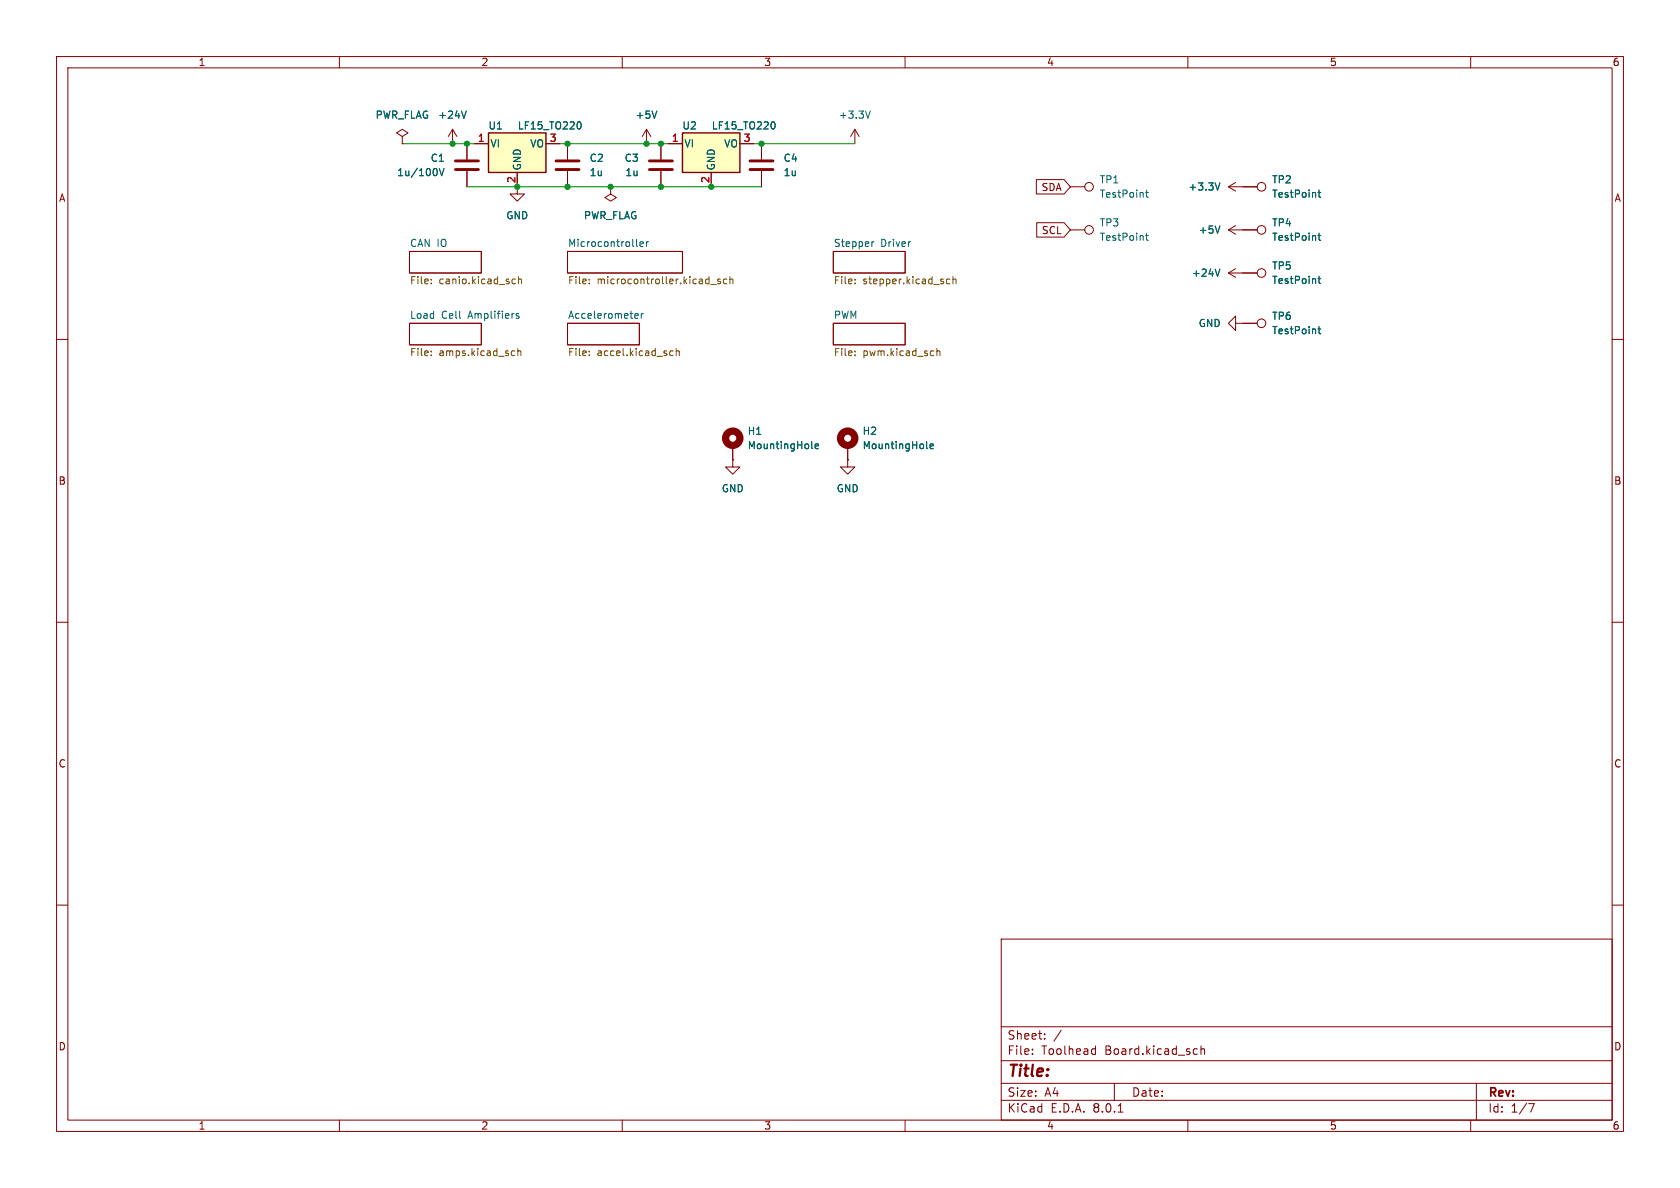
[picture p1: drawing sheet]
<svg xmlns="http://www.w3.org/2000/svg" width="297mm" height="210mm" viewBox="0 0 297 210" stroke-linecap="round" stroke-linejoin="round" font-family="sans-serif">
<g fill="none" stroke="#840000" stroke-width=".18">
<path d="M10 10h277v190h-277zM12 12h273v186h-273zM60 10v2M110 10v2M160 10v2M210 10v2M260 10v2M71.1 24.1l1-.6-1-.6-1 .6 1 .6v1.3M71.1 25.4h.1M80 22.9l-.8 1.2M80 22.9v2.5M80 22.9l.8 1.2"/>
<path d="M82.5 25.4v2.8M82.5 30.2v2.8M91.4 33v1.3h1.3l-1.3 1.3-1.2-1.3h1.2M10 60h2M72.4 44.5h12.7v3.8h-12.7zM72.4 57.2h12.7v3.8h-12.7zM100.3 44.5h20.3v3.8h-20.3zM100.3 57.2h12.7v3.8h-12.7zM147.3 57.2h12.7v3.8h-12.7zM147.3 44.5h12.7v3.8h-12.7zM217.2 48.3l1.2 .7M217.2 48.3h2.5"/>
<path d="M218.4 47.5l-1.2 .8M285 60h2M10 110h2M285 110h2M10 160h2M285 160h2M177 166h108v32h-108zM60 198v2M110 198v2M160 198v2M177 194.5h108M177 191.5h108"/>
<path d="M177 187.5h108M177 181.5h108M182.5 186.3v.1M182.5 185.5v.1M184.7 183.6v.1M184.7 182.8v.1M187.6 182.1l-1.3 2M193.2 185.4l.5 .1M193.7 184.9v1.5M193.7 186.3l-.5 .1M197 191.5v3M197.7 196.6h.8"/>
<path d="M210 198v2M211.2 185.4l.5 .1M211.7 186.3l-.5 .1M212.3 185.5l.2-.1 .4 .1 .1 .9M212.3 184.9v1.5M260 198v2M261 191.5v6.5M270.2 195.1h1l-.6 1.5"/>
</g>
<g fill="none" stroke="#725600" stroke-width=".18">
<path d="M76.2 50v.2M76.2 49.4v.1M90.6 50.1h.5M90.6 49.4h.5M91.7 49.4l.1-.1 .3 .1 .1 .8M91.7 48.9v1.3M104.2 49.4v.1M104.2 50v.2M125.6 50.3h1M127.3 49.4l-.3-.1-.1 .2v.2l.4 .1v.3h-.4M128.5 49.4l-.4-.1-.2 .3 .1 .5h.5M129 49.4l.2-.1 .3 .1 .1 .8"/>
<path d="M129 48.9v1.3M151.2 49.4v.1M151.2 50v.2M167.9 49.4l-.3-.1-.3 .3 .1 .5h.5M168.5 49.4l.1-.1 .3 .1 .1 .8M168.5 48.9v1.3M76.2 62.1v.1M76.2 62.7v.2M90.6 62l.4 .1M91 62.8l-.4 .1M91.5 62.1l.2-.1 .3 .1 .1 .8M91.5 61.6v1.3"/>
<path d="M104.2 62.1v.1M104.2 62.7v.2M118.5 62.1h.5M118.5 62.8h.5M119.5 62.1l.2-.1 .3 .1 .1 .8M119.5 61.6v1.3M151.2 62.7v.2M151.2 62.1v.1M165.6 61.6v1.3M165.6 62.1l.2-.1 .3 .1 .1 .8"/>
</g>
<g fill="none" stroke="#006464" stroke-width=".18">
<path d="M82.4 19.6l-.4 1.3M77.2 30v.8M77.7 29.8l.4 1.3 .4-1.3M91.7 55.5l-.3-.1-.2 .2 .1 .2 .4 .1v.3h-.5M112.3 56.2h.5M112.3 55.5l.3-.1 .2 .3-.6 .2M112.5 43.4l.2 .2M113.1 43.2l.6-.2v-.2l-.4-.1-.2 .2 .1 .6h.5M113.4 55.4v.9M113.7 55.4l-.3 .3M114.3 42.7v.9M114.6 42.7l-.3 .3"/>
<path d="M154.1 42.7v.9M154.5 42.7l-.4 .3M215.7 47.6l-.5 1.2"/>
</g>
<path d="M80.5 28.4h4.1M80.5 30h4.1" fill="none" stroke="#840000" stroke-width=".51"/>
<path d="M86.4 23.5h10.1v7h-10.1z" fill="#ffffc2"/>
<path d="M86.4 23.5h10.1v7h-10.1z" fill="none" stroke="#840000" stroke-width=".25"/>
<path d="M83.8 25.4h2.6M91.4 30.5v2.5M96.5 25.4h2.6M114.3 22.9l-.8 1.2M114.3 22.9v2.5M114.3 22.9l.8 1.2M116.8 25.4v2.8M116.8 30.2v2.8" fill="none" stroke="#840000" stroke-width=".18"/>
<path d="M116.1 19.6l-.4 1.3M102.3 21.5a.68 .68 0 0 1 .5 .7 .68 .68 0 0 1-.5 .6" fill="none" stroke="#006464" stroke-width=".18"/>
<path d="M114.8 30h4.1M114.8 28.4h4.1" fill="none" stroke="#840000" stroke-width=".51"/>
<path d="M120.6 23.5h10.2v7h-10.2z" fill="#ffffc2"/>
<path d="M120.6 23.5h10.2v7h-10.2z" fill="none" stroke="#840000" stroke-width=".25"/>
<g fill="none" stroke="#840000" stroke-width=".18">
<path d="M71.1 25.4h.1M82.5 25.4v2.8M82.5 30.2v2.8M83.8 25.4h2.6M91.4 30.5v2.5M96.5 25.4h2.6M100.3 25.4v2.8M100.3 30.2v2.8M107.9 33v1.3l1.1 .6-1.1 .7-1-.7 1-.6M107.9 33h.1M116.8 25.4v2.8M116.8 30.2v2.8"/>
<path d="M118.1 25.4h2.5M125.7 30.5v2.5M130.8 25.4h2.5M134.6 25.4v2.8M134.6 30.2v2.8M151.1 22.9l-.7 1.2M151.1 22.9v2.5M151.1 22.9l.8 1.2M183.2 31.7h4.9l1.1 1.3-1.1 1.3h-4.9zM183.3 39.4h4.8l1.1 1.2-1.1 1.3h-4.8zM189.2 33h2.6M217.2 33h5"/>
<path d="M217.2 33l1.2 .8M218.4 39.9l-1.2 .7M218.4 32.3l-1.2 .7M189.2 40.6h2.6M217.2 40.6h5M217.2 40.6l1.2 .8M218.4 57.2v-1.3l-1.2 1.3 1.2 1.2v-1.2h3.8M219.7 48.3h2.5M129.5 78.7v2.6M149.9 78.7v2.6M129.5 81.3v1.3h1.3l-1.3 1.2-1.2-1.2h1.2M129.5 81.3h.1"/>
<path d="M149.9 81.3v1.3h1.2l-1.2 1.2-1.3-1.2h1.3M149.9 81.3h.1"/>
<circle cx="192.5" cy="33" r=".76"/>
<circle cx="223" cy="33" r=".76"/>
<circle cx="192.5" cy="40.6" r=".76"/>
<circle cx="223" cy="57.1" r=".76"/>
<circle cx="223" cy="48.3" r=".76"/>
<circle cx="223" cy="40.6" r=".76"/>
</g>
<g fill="none" stroke="#006464" stroke-width=".18">
<path d="M82.4 19.6l-.4 1.3M116.1 19.6l-.4 1.3M153.9 19.6l-.5 1.3M77.2 30v.8M77.7 29.8l.4 1.3 .4-1.3M102.3 21.5a.68 .68 0 0 1 .5 .7 .68 .68 0 0 1-.5 .6M136.6 21.5a.68 .68 0 0 1 .4 .7 .68 .68 0 0 1-.4 .6M202.5 34h.5M202.7 33.6v1.1l.3 .2M215.7 39.9l-.5 1.3M215.7 32.3l-.5 1.3M233 34h.5"/>
<path d="M233.2 33.6v1.1l.3 .2M202.5 41.6h.5M202.7 41.2v1.1l.3 .2M215.7 47.6l-.5 1.2M233 58.2h.5M233 49.3h.5M233 41.6h.5M233.2 41.2v1.1l.3 .2M233.2 48.8v1.1l.3 .2M233.2 57.7v1.1l.3 .2M143.5 79.1l.2 .2M144.1 78.9l.6-.1-.1-.3h-.3l-.2 .2 .1 .6h.4"/>
<path d="M163.8 79.1l.2 .2M164.4 78.9l.6-.1v-.3h-.4l-.2 .2 .1 .6h.5"/>
</g>
<path d="M98.3 30h4.1M98.3 28.4h4.1M132.6 30h4.1M132.6 28.4h4.1" fill="none" stroke="#840000" stroke-width=".51"/>
<g fill="none" stroke="#840000" stroke-width="1.3">
<circle cx="129.5" cy="77.5" r="1.27"/>
<circle cx="149.9" cy="77.5" r="1.27"/>
</g>
<path d="M71.1 25.4h12.7M82.5 33h52.1M99.1 25.4h19M133.3 25.4h17.8" fill="none" stroke="#009600" stroke-width=".18"/>
<g fill="#009600" stroke="#009600" stroke-width=".18">
<circle cx="80" cy="25.4" r=".46"/>
<circle cx="82.5" cy="25.4" r=".46"/>
<circle cx="107.9" cy="33" r=".46"/>
<circle cx="114.3" cy="25.4" r=".46"/>
<circle cx="100.3" cy="25.4" r=".46"/>
<circle cx="100.3" cy="33" r=".46"/>
<circle cx="91.4" cy="33" r=".46"/>
<circle cx="116.8" cy="33" r=".46"/>
<circle cx="116.8" cy="25.4" r=".46"/>
<circle cx="134.6" cy="25.4" r=".46"/>
<circle cx="125.7" cy="33" r=".46"/>
</g>
<text font-size="2.8" fill="#840000" x="178" y="190.9">Title:</text>
<g font-size="2.1" fill="#840000">
<text x="178" y="184">Sheet:</text>
<text x="178" y="186.7">File:</text>
<text x="184.1" y="186.7">Toolhead</text>
<text x="195.4" y="186.7">Board.kicad_sch</text>
<text x="178" y="196.9">KiCad</text>
<text x="178" y="194.1">Size:</text>
<text x="184.7" y="194.1">A4</text>
<text x="185.7" y="196.9">E.D.A.</text>
<text x="193.3" y="196.9">8.0.1</text>
<text x="200" y="194.1">Date:</text>
<text x="263" y="194.3">Rev:</text>
<text x="263" y="196.9">Id:</text>
<text x="267.1" y="196.9">1/7</text>
</g>
<g font-size="1.8" fill="#840000">
<text x="35" y="11.9">1</text>
<text x="85" y="11.9">2</text>
<text x="135" y="11.9">3</text>
<text x="185" y="11.9">4</text>
<text x="235" y="11.9">5</text>
<text x="285" y="11.9">6</text>
<text x="10.3" y="35.9">A</text>
<text x="184" y="34">SDA</text>
<text x="285.3" y="35.9">A</text>
<text x="184.1" y="41.6">SCL</text>
<text x="10.3" y="85.9">B</text>
<text x="285.3" y="85.9">B</text>
<text x="10.3" y="135.9">C</text>
<text x="285.3" y="135.9">C</text>
<text x="10.3" y="185.9">D</text>
<text x="285.3" y="185.9">D</text>
<text x="35" y="199.9">1</text>
<text x="85" y="199.9">2</text>
<text x="135" y="199.9">3</text>
<text x="185" y="199.9">4</text>
<text x="235" y="199.9">5</text>
<text x="285" y="199.9">6</text>
</g>
<g font-size="1.8" fill="#006464">
<text x="66.3" y="21.2">PWR_FLAG</text>
<text x="77.4" y="21.2">+24V</text>
<text x="86.3" y="23.1">U1</text>
<text x="91.4" y="23.1">LF15_TO220</text>
<text x="112.3" y="21.2">+5V</text>
<text x="120.5" y="23.1">U2</text>
<text x="125.7" y="23.1">LF15_TO220</text>
<text x="148.2" y="21.2">+3.3V</text>
<text x="76" y="28.8">C1</text>
<text x="86.6" y="26.3">VI</text>
<text x="93.6" y="26.3">VO</text>
<text x="104.1" y="28.8">C2</text>
<text x="110.3" y="28.8">C3</text>
<text x="120.9" y="26.3">VI</text>
<text x="127.9" y="26.3">VO</text>
<text x="138.4" y="28.8">C4</text>
<text x="70.1" y="31.3">1u/100V</text>
<text x="92.3" y="30.2" transform="rotate(-90 92.3 30.2)">GND</text>
<text x="104.1" y="31.3">1u</text>
<text x="110.5" y="31.3">1u</text>
<text x="126.6" y="30.2" transform="rotate(-90 126.6 30.2)">GND</text>
<text x="138.4" y="31.3">1u</text>
<text x="194.3" y="32.6">TP1</text>
<text x="194.3" y="35.2">TestPoint</text>
<text x="210" y="33.9">+3.3V</text>
<text x="224.8" y="32.6">TP2</text>
<text x="224.8" y="35.2">TestPoint</text>
<text x="89.4" y="39">GND</text>
<text x="103.1" y="39">PWR_FLAG</text>
<text x="194.3" y="40.2">TP3</text>
<text x="211.8" y="41.5">+5V</text>
<text x="224.8" y="40.2">TP4</text>
<text x="72.4" y="43.7">CAN IO</text>
<text x="100.3" y="43.7">Microcontroller</text>
<text x="147.3" y="43.7">Stepper</text>
<text x="155.7" y="43.7">Driver</text>
<text x="194.3" y="42.8">TestPoint</text>
<text x="224.8" y="47.9">TP5</text>
<text x="224.8" y="42.8">TestPoint</text>
<text x="210.6" y="49.1">+24V</text>
<text x="224.8" y="50.4">TestPoint</text>
<text x="72.4" y="56.4">Load</text>
<text x="78" y="56.4">Cell</text>
<text x="82.9" y="56.4">Amplifiers</text>
<text x="100.3" y="56.4">Accelerometer</text>
<text x="147.3" y="56.4">PWM</text>
<text x="211.8" y="58">GND</text>
<text x="224.8" y="56.7">TP6</text>
<text x="224.8" y="59.3">TestPoint</text>
<text x="132.1" y="77.1">H1</text>
<text x="152.4" y="77.1">H2</text>
<text x="132.1" y="79.6">MountingHole</text>
<text x="152.4" y="79.6">MountingHole</text>
<text x="127.5" y="87.2">GND</text>
<text x="147.8" y="87.2">GND</text>
</g>
<g font-size="1.8" fill="#a90000">
<text x="84.4" y="25.1">1</text>
<text x="97.1" y="25.1">3</text>
<text x="118.7" y="25.1">1</text>
<text x="131.4" y="25.1">3</text>
<text x="91.2" y="32.5" transform="rotate(-90 91.2 32.5)">2</text>
<text x="125.5" y="32.5" transform="rotate(-90 125.5 32.5)">2</text>
</g>
<g font-size="1.8" fill="#725600">
<text x="72.4" y="50.6">File:</text>
<text x="77.6" y="50.6">canio.kicad_sch</text>
<text x="100.3" y="50.6">File:</text>
<text x="105.6" y="50.6">microcontroller.kicad_sch</text>
<text x="147.3" y="50.6">File:</text>
<text x="152.5" y="50.6">stepper.kicad_sch</text>
<text x="72.4" y="63.3">File:</text>
<text x="77.6" y="63.3">amps.kicad_sch</text>
<text x="100.3" y="63.3">File:</text>
<text x="105.6" y="63.3">accel.kicad_sch</text>
<text x="147.3" y="63.3">File:</text>
<text x="152.5" y="63.3">pwm.kicad_sch</text>
</g>
</svg>
